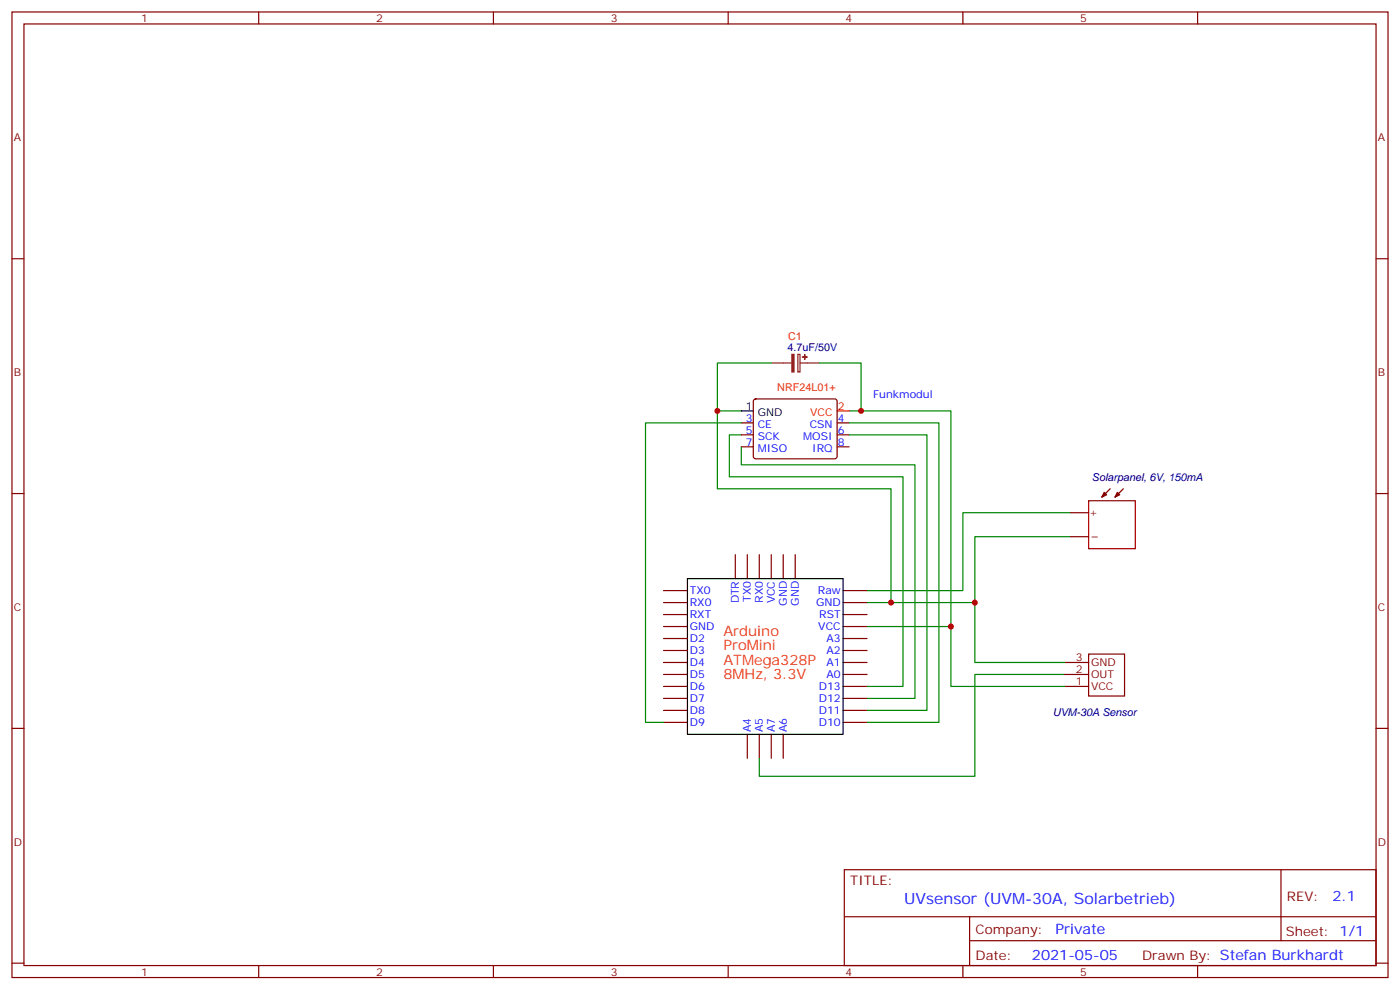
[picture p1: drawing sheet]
<svg xmlns="http://www.w3.org/2000/svg" width="412mm" height="292mm" viewBox="0 0 412 292" stroke-linecap="round" stroke-linejoin="round" font-family="sans-serif">
<g fill="none" stroke="#870000" stroke-width=".35">
<path d="M3.5 3.5h405.4v284.4h-405.4zM7.1 7.1h398.2v277.2h-398.2zM76.2 3.5v3.6M145.3 3.5v3.6M214.5 3.5v3.6M283.6 3.5v3.6M352.8 3.5v3.6M3.5 76.2h3.6M405.3 76.2h3.6M222.1 117.7l.5-.2h23.3l.5 .2 .2 .5-.1 16.5-.6 .4-23.6-.1-.4-.6v-16.2zM218.4 124.5h3.5M218.4 128.1h3.5"/>
<path d="M218.4 131.6h3.5M246.6 124.5h3.5M246.6 128.1h3.5M246.6 131.6h3.5M3.5 145.3h3.6M315.4 151h5.3M315.4 158h5.3M327 143.9l-2.4 2.5M330.9 143.9l-2.5 2.5M405.3 145.3h3.6M195.4 173.9h7.1M195.4 177.4h7.1"/>
<path d="M216.6 163.3v7.1M220.1 163.3v7.1M223.7 163.3v7.1M227.2 163.3v7.1M230.7 163.3v7.1M234.2 163.3v7.1M248.4 173.9h7M248.4 177.4h7M195.4 181h7.1M195.4 184.5h7.1M195.4 195.1h7.1M195.4 198.6h7.1"/>
<path d="M195.4 188h7.1M195.4 191.6h7.1M248.4 181h7M248.4 184.5h7M248.4 195.1h7M248.4 198.6h7M248.4 188h7M248.4 191.6h7M313.6 195.1h7.1M313.6 198.6h7.1M320.7 192.6h10.6v12.4h-10.6zM3.5 214.5h3.6"/>
<path d="M195.4 202.1h7.1M195.4 205.7h7.1M195.4 209.2h7.1M195.4 212.7h7.1M220.1 216.3v7M223.7 216.3v7M227.2 216.3v7M230.7 216.3v7M248.4 202.1h7M248.4 205.7h7M248.4 209.2h7M248.4 212.7h7"/>
<path d="M313.6 202.1h7.1M405.3 214.5h3.6M248.7 256.1h156.6v28.2h-156.6zM377.3 256.1v20.9M248.7 270h156.5M285.6 277h119.6M285.6 270v14.1M3.5 283.6h3.6M76.2 284.3v3.6M145.3 284.3v3.6M214.5 284.3v3.6M283.6 284.3v3.6"/>
<path d="M352.8 284.3v3.6M405.3 283.6h3.6"/>
</g>
<path d="M218.4 121h3.5M202.5 170.4h45.9v45.9h-45.9z" fill="none" stroke="#000" stroke-width=".35"/>
<g fill="none" stroke="#008700" stroke-width=".35">
<path d="M227.2 106.9h-15.9v14.1M241.3 106.9h12.3v14.1M218.4 121h-7.1v22.9h51.2v33.5M218.4 128.1h-3.6v12.3h51.2v61.7h-10.6M218.4 131.6v5.3h51.1v68.8h-14.1M218.4 124.5h-28.3v88.2h5.3M250.1 121h30v63.5h-24.7M250.1 128.1h22.9v81.1h-17.6M250.1 124.5h26.5v88.2h-21.2M315.4 158h-28.2v19.4h-31.8M315.4 151h-31.8v22.9h-28.2M287.2 177.4v17.7h26.4"/>
<path d="M280.1 184.5v17.6h33.5M313.6 198.6h-26.4v30h-63.5v-5.3"/>
</g>
<path d="M246.6 121h3.5" fill="none" stroke="#f00" stroke-width=".35"/>
<path d="M227.2 106.9h6M235 104.4h.7v5.1h-.7zM235.7 106.9h5.6" fill="none" stroke="#8c2424" stroke-width=".35"/>
<g fill="#8c2424" stroke="#8c2424" stroke-width=".35">
<path d="M233.3 104.4h.6v5.1h-.6z"/>
<path d="M237 104.4l.1 1.4z"/>
<path d="M236.4 105.1l1.4 .1z"/>
</g>
<g fill="#870000" stroke="#870000" stroke-width=".35">
<path d="M329.1 145l.7 .7-1.4 .7z"/>
<path d="M325.3 145l.7 .7-1.4 .7z"/>
</g>
<path d="M320.7 147.5h13.7v14.1h-13.7z" fill="none" stroke="#a10000" stroke-width=".35"/>
<g fill="#c00">
<circle cx="280.1" cy="184.5" r=".88"/>
<circle cx="211.3" cy="121" r=".88"/>
<circle cx="253.6" cy="121" r=".88"/>
<circle cx="262.5" cy="177.4" r=".88"/>
<circle cx="287.2" cy="177.4" r=".88"/>
</g>
<text font-size="4.6" fill="#00f" x="266.3" y="266.3">UVsensor (UVM-30A, Solarbetrieb)</text>
<g font-size="4.2" fill="#f30">
<text x="213.1" y="187.3">Arduino</text>
<text x="213.1" y="191.6">ProMini</text>
<text x="213.1" y="195.8">ATMega328P</text>
<text x="213.1" y="200">8MHz, 3.3V</text>
</g>
<g font-size="4.2" fill="#00f">
<text x="392.5" y="265.4">2.1</text>
<text x="310.9" y="274.9">Private</text>
<text x="304" y="282.7">2021-05-05</text>
</g>
<g font-size="3.9" fill="#800">
<text x="250.5" y="260.7">TITLE:</text>
<text x="379.1" y="265.4">REV:</text>
<text x="287.4" y="274.9">Company:</text>
<text x="378.7" y="275.5">Sheet: 1/1</text>
<text x="287.4" y="282.6">Date:</text>
<text x="336.4" y="282.7">Drawn By: Stefan Burkhardt</text>
</g>
<g font-size="3.2" fill="#800">
<text x="41.6" y="6.5">1</text>
<text x="110.8" y="6.5">2</text>
<text x="179.9" y="6.5">3</text>
<text x="249.1" y="6.5">4</text>
<text x="318.2" y="6.5">5</text>
<text x="4.1" y="41.6">A</text>
<text x="405.9" y="41.6">A</text>
<text x="4.1" y="110.8">B</text>
<text x="405.9" y="110.8">B</text>
<text x="320.9" y="152">+</text>
<text x="4.1" y="179.9">C</text>
<text x="405.9" y="179.9">C</text>
<text x="316.9" y="194.7">3</text>
<text x="321.4" y="196.1">GND</text>
<text x="316.9" y="198.3">2</text>
<text x="316.9" y="201.8">1</text>
<text x="321.4" y="199.7">OUT</text>
<text x="321.4" y="203.2">VCC</text>
<text x="4.1" y="249.1">D</text>
<text x="405.9" y="249.1">D</text>
<text x="41.6" y="287.3">1</text>
<text x="110.8" y="287.3">2</text>
<text x="179.9" y="287.3">3</text>
<text x="249.1" y="287.3">4</text>
<text x="318.2" y="287.3">5</text>
</g>
<g font-size="3.2" fill="#f30">
<text x="232.2" y="100.1">C1</text>
<text x="229" y="115.2">NRF24L01+</text>
</g>
<g font-size="3.2" fill="#000080">
<text x="232" y="103.3">4.7uF/50V</text>
<text x="321.6" y="141.7">Solarpanel, 6V, 150mA</text>
<text x="310.1" y="210.8">UVM-30A Sensor</text>
</g>
<g font-size="3.2" fill="#00f">
<text x="257.2" y="117.3">Funkmodul</text>
<text x="219.7" y="124.2">3</text>
<text x="223.2" y="125.9">CE</text>
<text x="238.5" y="125.9">CSN</text>
<text x="246.8" y="124.2">4</text>
<text x="219.7" y="127.7">5</text>
<text x="219.7" y="131.2">7</text>
<text x="223.2" y="129.5">SCK</text>
<text x="236.6" y="129.5">MOSI</text>
<text x="246.8" y="127.7">6</text>
<text x="246.8" y="131.2">8</text>
<text x="223.2" y="133">MISO</text>
<text x="239.2" y="133">IRQ</text>
<text x="203.2" y="175">TX0</text>
<text x="203.2" y="178.5">RX0</text>
<text x="217.7" y="177.7" transform="rotate(-90 217.7 177.7)">DTR</text>
<text x="221.2" y="177.2" transform="rotate(-90 221.2 177.2)">TX0</text>
<text x="224.7" y="177.5" transform="rotate(-90 224.7 177.5)">RX0</text>
<text x="228.2" y="177.7" transform="rotate(-90 228.2 177.7)">VCC</text>
<text x="231.8" y="178.4" transform="rotate(-90 231.8 178.4)">GND</text>
<text x="235.3" y="178.4" transform="rotate(-90 235.3 178.4)">GND</text>
<text x="240.4" y="178.5">GND</text>
<text x="240.9" y="175">Raw</text>
<text x="203.2" y="182">RXT</text>
<text x="203.2" y="185.6">GND</text>
<text x="241" y="185.6">VCC</text>
<text x="241.3" y="182">RST</text>
<text x="203.2" y="189.1">D2</text>
<text x="243.5" y="189.1">A3</text>
<text x="203.2" y="196.1">D4</text>
<text x="203.2" y="192.6">D3</text>
<text x="243.5" y="192.6">A2</text>
<text x="243.5" y="196.1">A1</text>
<text x="203.2" y="199.7">D5</text>
<text x="203.2" y="203.2">D6</text>
<text x="241.2" y="203.2">D13</text>
<text x="243.5" y="199.7">A0</text>
<text x="203.2" y="206.7">D7</text>
<text x="241.2" y="206.7">D12</text>
<text x="203.2" y="210.3">D8</text>
<text x="203.2" y="213.8">D9</text>
<text x="221.2" y="215.5" transform="rotate(-90 221.2 215.5)">A4</text>
<text x="224.7" y="215.5" transform="rotate(-90 224.7 215.5)">A5</text>
<text x="228.2" y="215.5" transform="rotate(-90 228.2 215.5)">A7</text>
<text x="231.8" y="215.5" transform="rotate(-90 231.8 215.5)">A6</text>
<text x="241.2" y="210.3">D11</text>
<text x="241.2" y="213.8">D10</text>
</g>
<g font-size="3.2">
<text x="219.7" y="120.7">1</text>
<text x="223.2" y="122.4">GND</text>
</g>
<g font-size="3.2" fill="#f00">
<text x="238.7" y="122.4">VCC</text>
<text x="246.8" y="120.7">2</text>
</g>
</svg>
